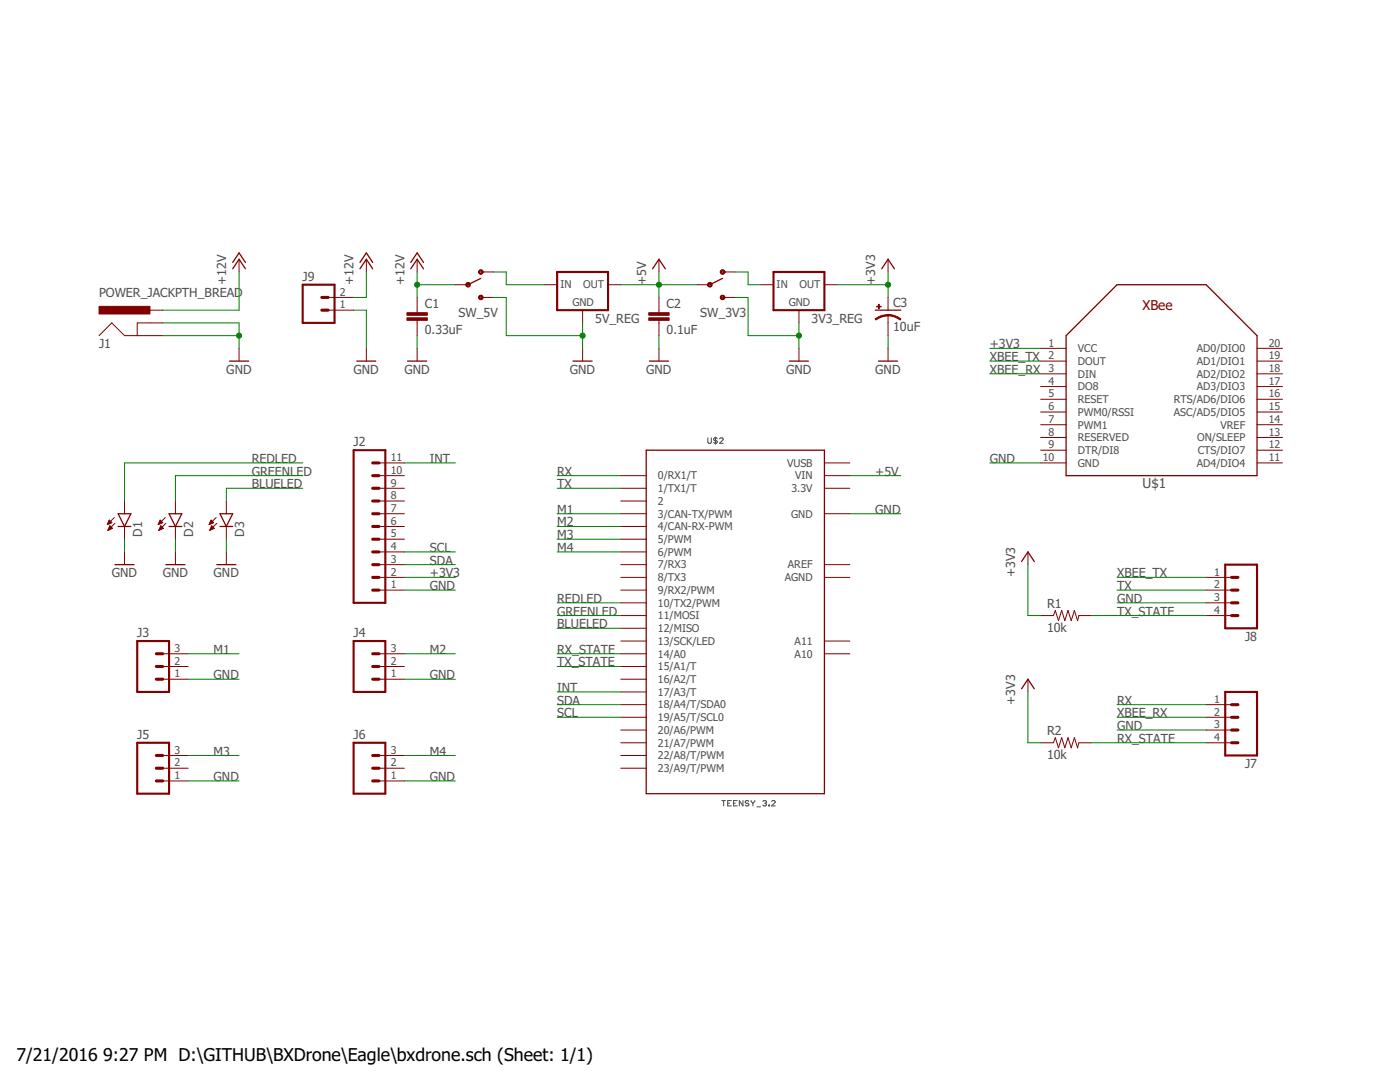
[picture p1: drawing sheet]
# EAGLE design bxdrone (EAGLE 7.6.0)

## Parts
3V3_REG  LD1117V33  [TO-220-STANDING]
5V_REG  L78S05CV  [TO-220-STANDING]
C1  0.33uF  CAPPTH  [CAP-PTH-SMALL]
C2  0.1uF  CAPPTH  [CAP-PTH-SMALL]
C3  10uF  CAP_POLPTH2  [CPOL-RADIAL-10UF-25V]
D1  LED5MM  [LED5MM]
D2  LED5MM  [LED5MM]
D3  LED5MM  [LED5MM]
J1  POWER_JACKPTH_BREAD  [POWER_JACK_PTH_BREAD]
J2  M11PTH  [1X11]
J3  M03PTH  [1X03]
J4  M03PTH  [1X03]
J5  M03PTH  [1X03]
J6  M03PTH  [1X03]
J7  M04PTH  [1X04]
J8  M04PTH  [1X04]
J9  M02JST-PTH-VERT  [JST-2-PTH-VERT]
R1  10k  RESISTORPTH-1/4W  [AXIAL-0.4]
R2  10k  RESISTORPTH-1/4W  [AXIAL-0.4]
SW_3V3  SWITCH-SPDTPTH  [SWITCH-SPDT]
SW_5V  SWITCH-SPDTPTH  [SWITCH-SPDT]
U$1  XBEE  [XBEE]
U$2  TEENSY_3.2  TEENSY_3.1_DIL+4  [TEENSY3-DIL+4]

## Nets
+3V3: 3V3_REG.2(OUT) C3.1(+) J2.2 R1.P$1 R2.P$1 U$1.1(VCC)
+5V: 5V_REG.3(OUT) C2.1 SW_3V3.2(P) U$2.VIN
+12V: C1.1 J1.PWR J9.2 SW_5V.2(P)
BLUELED: D3.A U$2.12(12/MISO)
GND: 3V3_REG.1(GND) 5V_REG.2(GND) C1.2 C2.2 C3.2(-) D1.K(C) D2.K(C) D3.K(C) J1.GND J1.GNDBREAK J2.1 J3.1 J4.1 J5.1 J6.1 J7.3 J8.3 J9.1 SW_3V3.3(S) SW_5V.3(S) U$1.10(GND) U$2.GND
GREENLED: D2.A U$2.11(11/MOSI)
INT: J2.11 U$2.17/A3(17/A3/T)
M1: J3.3 U$2.3(3/CAN-TX/PWM)
M2: J4.3 U$2.4(4/CAN-RX-PWM)
M3: J5.3 U$2.5(5/PWM)
M4: J6.3 U$2.6(6/PWM)
N$1: 5V_REG.1(IN) SW_5V.1(O)
N$2: 3V3_REG.3(IN) SW_3V3.1(O)
REDLED: D1.A U$2.10(10/TX2/PWM)
RX: J8.2 U$2.0(0/RX1/T)
RX_STATE: J7.4 R2.P$2 U$2.14/A0
SCL: J2.4 U$2.19/A5(19/A5/T/SCL0)
SDA: J2.3 U$2.18/A4(18/A4/T/SDA0)
TX: J7.1 U$2.1(1/TX1/T)
TX_STATE: J8.4 R1.P$2 U$2.15/A1(15/A1/T)
XBEE_RX: J7.2 U$1.3(DIN)
XBEE_TX: J8.1 U$1.2(DOUT)
Unconnected: J2.5 J2.6 J2.7 J2.8 J2.9 J2.10 J3.2 J4.2 J5.2 J6.2 U$1.4(DO8) U$1.5(RESET) U$1.6(PWM0/RSSI) U$1.7(PWM1) U$1.8(RESERVED) U$1.9(DTR/DI8) U$1.11(AD4/DIO4) U$1.12(CTS/DIO7) U$1.13(ON/SLEEP) U$1.14(VREF) U$1.15(ASC/AD5/DIO5) U$1.16(RTS/AD6/DIO6) U$1.17(AD3/DIO3) U$1.18(AD2/DIO2) U$1.19(AD1/DIO1) U$1.20(AD0/DIO0) U$2.2 U$2.7(7/RX3) U$2.8(8/TX3) U$2.9(9/RX2/PWM) U$2.13(13/SCK/LED) U$2.16/A2(16/A2/T) U$2.20/A6(20/A6/PWM) U$2.21/A7(21/A7/PWM) U$2.22/A8(22/A8/T/PWM) U$2.23/A9(23/A9/T/PWM) U$2.A10 U$2.A11

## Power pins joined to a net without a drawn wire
3.3V: U$2.3.3V
AGND: U$2.AGND
AREF: U$2.AREF
VUSB: U$2.VUSB

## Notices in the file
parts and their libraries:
SparkFun-Aesthetics: Licensing: Creative Commons ShareAlike 4.0 International - https://creativecommons.org/licenses/by-sa/4.0
